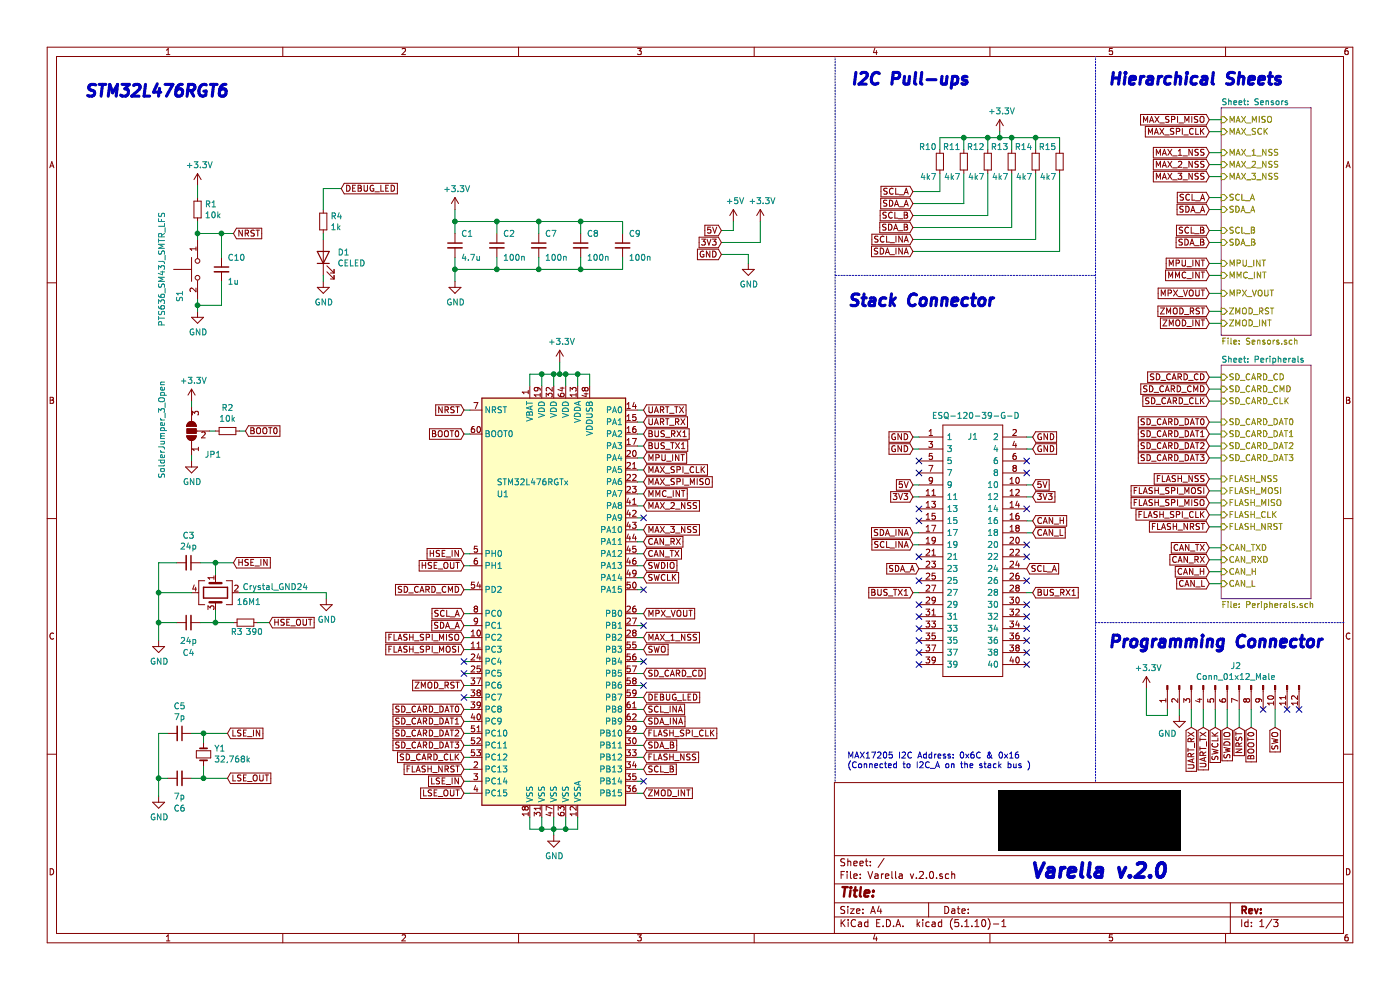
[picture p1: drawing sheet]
EESchema Schematic File Version 4
EELAYER 30 0
EELAYER END
$Descr A4 11693 8268
encoding utf-8
Sheet 1 3
Title ""
Date ""
Rev ""
Comp ""
Comment1 ""
Comment2 ""
Comment3 ""
Comment4 ""
$EndDescr
Text GLabel 8625 3650 2    50   Input ~ 0
GND
Text GLabel 8625 3750 2    50   Input ~ 0
GND
Text GLabel 8625 4950 2    50   Input ~ 0
BUS_RX1
Text GLabel 8625 4450 2    50   Input ~ 0
CAN_L
Text GLabel 8625 4350 2    50   Input ~ 0
CAN_H
Text GLabel 8625 4150 2    50   Input ~ 0
3V3
Text GLabel 8625 4050 2    50   Input ~ 0
5V
Wire Wire Line
	8575 3650 8625 3650
Wire Wire Line
	8575 3750 8625 3750
Wire Wire Line
	8575 4050 8625 4050
Wire Wire Line
	8575 4150 8625 4150
Wire Wire Line
	8575 4350 8625 4350
Wire Wire Line
	8575 4450 8625 4450
Wire Wire Line
	8575 4950 8625 4950
$Comp
L archive:MCU_ST_STM32L4_STM32L476RGTx U1
U 1 1
P 4625 5025
F 0 "U1" H 4200 5925 50  0000 C CNN
F 1 "STM32L476RGTx" H 4450 6025 50  0000 C CNN
F 2 "Package_QFP:LQFP-64_10x10mm_P0.5mm" H 4025 3325 50  0001 R CNN
F 3 "http://www.st.com/st-web-ui/static/active/en/resource/technical/document/datasheet/DM00108832.pdf" H 4625 5025 50  0001 C CNN
	1    4625 5025
	1    0    0    -1  
$EndComp
$Comp
L archive:power_+3.3V #PWR0101
U 1 1
P 4675 3025
F 0 "#PWR0101" H 4675 2875 50  0001 C CNN
F 1 "+3.3V" H 4690 3198 50  0000 C CNN
F 2 "" H 4675 3025 50  0001 C CNN
F 3 "" H 4675 3025 50  0001 C CNN
	1    4675 3025
	1    0    0    -1  
$EndComp
$Comp
L archive:power_GND #PWR0102
U 1 1
P 4625 6975
F 0 "#PWR0102" H 4625 6725 50  0001 C CNN
F 1 "GND" H 4630 6802 50  0000 C CNN
F 2 "" H 4625 6975 50  0001 C CNN
F 3 "" H 4625 6975 50  0001 C CNN
	1    4625 6975
	1    0    0    -1  
$EndComp
Wire Wire Line
	4625 6975 4625 6925
Wire Wire Line
	4525 6825 4525 6925
Wire Wire Line
	4525 6925 4625 6925
Connection ~ 4625 6925
Wire Wire Line
	4625 6925 4625 6825
Wire Wire Line
	4625 6925 4725 6925
Wire Wire Line
	4725 6925 4725 6825
Wire Wire Line
	4725 6925 4825 6925
Wire Wire Line
	4825 6925 4825 6825
Connection ~ 4725 6925
Wire Wire Line
	4525 6925 4425 6925
Wire Wire Line
	4425 6925 4425 6825
Connection ~ 4525 6925
$Comp
L archive:Device_C_Small C2
U 1 1
P 4150 2050
F 0 "C2" H 4200 2150 50  0000 L CNN
F 1 "100n" H 4200 1950 50  0000 L CNN
F 2 "Capacitor_SMD:C_0805_2012Metric" H 4150 2050 50  0001 C CNN
F 3 "~" H 4150 2050 50  0001 C CNN
	1    4150 2050
	1    0    0    -1  
$EndComp
$Comp
L archive:Device_C_Small C7
U 1 1
P 4500 2050
F 0 "C7" H 4550 2150 50  0000 L CNN
F 1 "100n" H 4550 1950 50  0000 L CNN
F 2 "Capacitor_SMD:C_0805_2012Metric" H 4500 2050 50  0001 C CNN
F 3 "~" H 4500 2050 50  0001 C CNN
	1    4500 2050
	1    0    0    -1  
$EndComp
$Comp
L archive:Device_C_Small C8
U 1 1
P 4850 2050
F 0 "C8" H 4900 2150 50  0000 L CNN
F 1 "100n" H 4900 1950 50  0000 L CNN
F 2 "Capacitor_SMD:C_0805_2012Metric" H 4850 2050 50  0001 C CNN
F 3 "~" H 4850 2050 50  0001 C CNN
	1    4850 2050
	1    0    0    -1  
$EndComp
$Comp
L archive:Device_C_Small C9
U 1 1
P 5200 2050
F 0 "C9" H 5250 2150 50  0000 L CNN
F 1 "100n" H 5250 1950 50  0000 L CNN
F 2 "Capacitor_SMD:C_0805_2012Metric" H 5200 2050 50  0001 C CNN
F 3 "~" H 5200 2050 50  0001 C CNN
	1    5200 2050
	1    0    0    -1  
$EndComp
$Comp
L archive:Device_C_Small C1
U 1 1
P 3800 2050
F 0 "C1" H 3850 2150 50  0000 L CNN
F 1 "4.7u" H 3850 1950 50  0000 L CNN
F 2 "Capacitor_SMD:C_0805_2012Metric" H 3800 2050 50  0001 C CNN
F 3 "~" H 3800 2050 50  0001 C CNN
	1    3800 2050
	1    0    0    -1  
$EndComp
Wire Wire Line
	3800 1950 3800 1850
Wire Wire Line
	3800 1850 4150 1850
Wire Wire Line
	5200 1850 5200 1950
Wire Wire Line
	4850 1950 4850 1850
Connection ~ 4850 1850
Wire Wire Line
	4850 1850 5200 1850
Wire Wire Line
	4500 1950 4500 1850
Connection ~ 4500 1850
Wire Wire Line
	4500 1850 4850 1850
Wire Wire Line
	4150 1950 4150 1850
Connection ~ 4150 1850
Wire Wire Line
	4150 1850 4500 1850
Wire Wire Line
	3800 2150 3800 2250
Wire Wire Line
	3800 2250 4150 2250
Wire Wire Line
	5200 2250 5200 2150
Wire Wire Line
	4850 2150 4850 2250
Connection ~ 4850 2250
Wire Wire Line
	4850 2250 5200 2250
Wire Wire Line
	4500 2150 4500 2250
Connection ~ 4500 2250
Wire Wire Line
	4500 2250 4850 2250
Wire Wire Line
	4150 2150 4150 2250
Connection ~ 4150 2250
Wire Wire Line
	4150 2250 4500 2250
$Comp
L archive:power_+3.3V #PWR0103
U 1 1
P 3800 1750
F 0 "#PWR0103" H 3800 1600 50  0001 C CNN
F 1 "+3.3V" H 3815 1923 50  0000 C CNN
F 2 "" H 3800 1750 50  0001 C CNN
F 3 "" H 3800 1750 50  0001 C CNN
	1    3800 1750
	1    0    0    -1  
$EndComp
Wire Wire Line
	3800 1750 3800 1850
Connection ~ 3800 1850
$Comp
L archive:power_GND #PWR0104
U 1 1
P 3800 2350
F 0 "#PWR0104" H 3800 2100 50  0001 C CNN
F 1 "GND" H 3805 2177 50  0000 C CNN
F 2 "" H 3800 2350 50  0001 C CNN
F 3 "" H 3800 2350 50  0001 C CNN
	1    3800 2350
	1    0    0    -1  
$EndComp
Wire Wire Line
	3800 2350 3800 2250
Connection ~ 3800 2250
$Comp
L archive:Device_R_Small R2
U 1 1
P 1900 3600
F 0 "R2" V 1704 3600 50  0000 C CNN
F 1 "10k" V 1795 3600 50  0000 C CNN
F 2 "Resistor_SMD:R_0805_2012Metric" H 1900 3600 50  0001 C CNN
F 3 "~" H 1900 3600 50  0001 C CNN
	1    1900 3600
	0    1    1    0   
$EndComp
Text GLabel 3875 3625 0    50   Input ~ 0
BOOT0
Wire Wire Line
	3875 3625 3925 3625
Text GLabel 2050 3600 2    50   Input ~ 0
BOOT0
Wire Wire Line
	2050 3600 2000 3600
$Comp
L archive:Jumper_SolderJumper_3_Open JP1
U 1 1
P 1600 3600
F 0 "JP1" V 1400 3350 50  0000 L CNN
F 1 "SolderJumper_3_Open" H 1200 3850 50  0000 L CNN
F 2 "Jumper:SolderJumper-3_P1.3mm_Open_RoundedPad1.0x1.5mm_NumberLabels" H 1600 3600 50  0001 C CNN
F 3 "~" H 1600 3600 50  0001 C CNN
	1    1600 3600
	0    -1   -1   0   
$EndComp
Wire Wire Line
	1750 3600 1800 3600
$Comp
L archive:power_+3.3V #PWR0105
U 1 1
P 1600 3350
F 0 "#PWR0105" H 1600 3200 50  0001 C CNN
F 1 "+3.3V" H 1615 3523 50  0000 C CNN
F 2 "" H 1600 3350 50  0001 C CNN
F 3 "" H 1600 3350 50  0001 C CNN
	1    1600 3350
	1    0    0    -1  
$EndComp
Wire Wire Line
	1600 3350 1600 3400
$Comp
L archive:power_GND #PWR0106
U 1 1
P 1600 3850
F 0 "#PWR0106" H 1600 3600 50  0001 C CNN
F 1 "GND" H 1605 3677 50  0000 C CNN
F 2 "" H 1600 3850 50  0001 C CNN
F 3 "" H 1600 3850 50  0001 C CNN
	1    1600 3850
	1    0    0    -1  
$EndComp
Wire Wire Line
	1600 3850 1600 3800
$Comp
L archive:Device_Crystal_GND24 16M1
U 1 1
P 1800 4950
F 0 "16M1" V 1875 5125 50  0000 L CNN
F 1 "Crystal_GND24" V 1750 5175 50  0000 L CNN
F 2 "Zenith_Homemade_Components:Crystal_SMD_5032-4Pin_5.0x3.2mm_Hand_Soldering" H 1800 4950 50  0001 C CNN
F 3 "~" H 1800 4950 50  0001 C CNN
	1    1800 4950
	0    1    1    0   
$EndComp
$Comp
L archive:power_GND #PWR0107
U 1 1
P 2725 5000
F 0 "#PWR0107" H 2725 4750 50  0001 C CNN
F 1 "GND" H 2730 4827 50  0000 C CNN
F 2 "" H 2725 5000 50  0001 C CNN
F 3 "" H 2725 5000 50  0001 C CNN
	1    2725 5000
	1    0    0    -1  
$EndComp
$Comp
L archive:power_GND #PWR0108
U 1 1
P 1325 5350
F 0 "#PWR0108" H 1325 5100 50  0001 C CNN
F 1 "GND" H 1330 5177 50  0000 C CNN
F 2 "" H 1325 5350 50  0001 C CNN
F 3 "" H 1325 5350 50  0001 C CNN
	1    1325 5350
	1    0    0    -1  
$EndComp
Wire Wire Line
	1325 5350 1325 5200
Wire Wire Line
	1325 4950 1600 4950
Wire Wire Line
	2000 4950 2725 4950
Wire Wire Line
	2725 4950 2725 5000
$Comp
L archive:Device_C_Small C3
U 1 1
P 1575 4700
F 0 "C3" V 1346 4700 50  0000 C CNN
F 1 "24p" V 1437 4700 50  0000 C CNN
F 2 "Capacitor_SMD:C_0805_2012Metric" H 1575 4700 50  0001 C CNN
F 3 "~" H 1575 4700 50  0001 C CNN
	1    1575 4700
	0    1    1    0   
$EndComp
Wire Wire Line
	1475 4700 1325 4700
Wire Wire Line
	1325 4700 1325 4950
Connection ~ 1325 4950
Wire Wire Line
	1675 4700 1800 4700
Wire Wire Line
	1800 4700 1800 4800
$Comp
L archive:Device_C_Small C4
U 1 1
P 1575 5200
F 0 "C4" V 1825 5200 50  0000 C CNN
F 1 "24p" V 1725 5200 50  0000 C CNN
F 2 "Capacitor_SMD:C_0805_2012Metric" H 1575 5200 50  0001 C CNN
F 3 "~" H 1575 5200 50  0001 C CNN
	1    1575 5200
	0    -1   1    0   
$EndComp
Wire Wire Line
	1475 5200 1325 5200
Connection ~ 1325 5200
Wire Wire Line
	1325 5200 1325 4950
Wire Wire Line
	1675 5200 1800 5200
Wire Wire Line
	1800 5200 1800 5100
Text GLabel 1950 4700 2    50   Input ~ 0
HSE_IN
Wire Wire Line
	1950 4700 1800 4700
Connection ~ 1800 4700
Text GLabel 2250 5200 2    50   Input ~ 0
HSE_OUT
Text GLabel 3875 4625 0    50   Input ~ 0
HSE_IN
Text GLabel 3875 4725 0    50   Input ~ 0
HSE_OUT
Wire Wire Line
	3875 4625 3925 4625
Wire Wire Line
	3925 4725 3875 4725
$Comp
L archive:power_GND #PWR0110
U 1 1
P 1325 6650
F 0 "#PWR0110" H 1325 6400 50  0001 C CNN
F 1 "GND" H 1330 6477 50  0000 C CNN
F 2 "" H 1325 6650 50  0001 C CNN
F 3 "" H 1325 6650 50  0001 C CNN
	1    1325 6650
	1    0    0    -1  
$EndComp
Wire Wire Line
	1325 6650 1325 6500
$Comp
L archive:Device_C_Small C5
U 1 1
P 1500 6125
F 0 "C5" V 1271 6125 50  0000 C CNN
F 1 "7p" V 1362 6125 50  0000 C CNN
F 2 "Capacitor_SMD:C_0805_2012Metric" H 1500 6125 50  0001 C CNN
F 3 "~" H 1500 6125 50  0001 C CNN
	1    1500 6125
	0    1    1    0   
$EndComp
Wire Wire Line
	1400 6125 1325 6125
$Comp
L archive:Device_C_Small C6
U 1 1
P 1500 6500
F 0 "C6" V 1750 6500 50  0000 C CNN
F 1 "7p" V 1650 6500 50  0000 C CNN
F 2 "Capacitor_SMD:C_0805_2012Metric" H 1500 6500 50  0001 C CNN
F 3 "~" H 1500 6500 50  0001 C CNN
	1    1500 6500
	0    -1   1    0   
$EndComp
Wire Wire Line
	1400 6500 1325 6500
Connection ~ 1325 6500
Text GLabel 1900 6125 2    50   Input ~ 0
LSE_IN
Text GLabel 1900 6500 2    50   Input ~ 0
LSE_OUT
Text GLabel 3875 6525 0    50   Input ~ 0
LSE_IN
Text GLabel 3875 6625 0    50   Input ~ 0
LSE_OUT
Wire Wire Line
	3875 6625 3925 6625
Wire Wire Line
	3925 6525 3875 6525
$Comp
L archive:power_+3.3V #PWR0111
U 1 1
P 9575 5750
F 0 "#PWR0111" H 9575 5600 50  0001 C CNN
F 1 "+3.3V" H 9590 5923 50  0000 C CNN
F 2 "" H 9575 5750 50  0001 C CNN
F 3 "" H 9575 5750 50  0001 C CNN
	1    9575 5750
	1    0    0    -1  
$EndComp
Wire Wire Line
	9575 5750 9575 5975
Wire Wire Line
	9575 5975 9750 5975
Wire Wire Line
	9750 5975 9750 5925
$Comp
L archive:power_GND #PWR0112
U 1 1
P 9850 5975
F 0 "#PWR0112" H 9850 5725 50  0001 C CNN
F 1 "GND" H 9750 5825 50  0000 C CNN
F 2 "" H 9850 5975 50  0001 C CNN
F 3 "" H 9850 5975 50  0001 C CNN
	1    9850 5975
	1    0    0    -1  
$EndComp
Wire Wire Line
	9850 5975 9850 5925
Text GLabel 9950 6075 3    50   Input ~ 0
UART_RX
Wire Wire Line
	9950 6075 9950 5925
Text GLabel 10050 6075 3    50   Input ~ 0
UART_TX
Text GLabel 10150 6075 3    50   Input ~ 0
SWCLK
Text GLabel 10250 6075 3    50   Input ~ 0
SWDIO
Wire Wire Line
	10050 6075 10050 5925
Text GLabel 10350 6075 3    50   Input ~ 0
NRST
Text GLabel 10450 6075 3    50   Input ~ 0
BOOT0
Wire Wire Line
	10150 6075 10150 5925
Wire Wire Line
	10250 5925 10250 6075
Wire Wire Line
	10350 6075 10350 5925
Wire Wire Line
	10450 5925 10450 6075
Text GLabel 10650 6075 3    50   Input ~ 0
SWO
Wire Wire Line
	10650 6075 10650 5925
$Comp
L archive:power_GND #PWR0113
U 1 1
P 1650 2600
F 0 "#PWR0113" H 1650 2350 50  0001 C CNN
F 1 "GND" H 1655 2427 50  0000 C CNN
F 2 "" H 1650 2600 50  0001 C CNN
F 3 "" H 1650 2600 50  0001 C CNN
	1    1650 2600
	1    0    0    -1  
$EndComp
$Comp
L archive:Device_R_Small R1
U 1 1
P 1650 1750
F 0 "R1" H 1709 1796 50  0000 L CNN
F 1 "10k" H 1709 1705 50  0000 L CNN
F 2 "Resistor_SMD:R_0805_2012Metric" H 1650 1750 50  0001 C CNN
F 3 "~" H 1650 1750 50  0001 C CNN
	1    1650 1750
	1    0    0    -1  
$EndComp
$Comp
L archive:power_+3.3V #PWR0114
U 1 1
P 1650 1550
F 0 "#PWR0114" H 1650 1400 50  0001 C CNN
F 1 "+3.3V" H 1665 1723 50  0000 C CNN
F 2 "" H 1650 1550 50  0001 C CNN
F 3 "" H 1650 1550 50  0001 C CNN
	1    1650 1550
	1    0    0    -1  
$EndComp
Wire Wire Line
	1650 1550 1650 1650
Wire Wire Line
	1650 1850 1650 1950
$Comp
L archive:Device_C_Small C10
U 1 1
P 1850 2250
F 0 "C10" H 1900 2350 50  0000 L CNN
F 1 "1u" H 1900 2150 50  0000 L CNN
F 2 "Capacitor_SMD:C_0805_2012Metric" H 1850 2250 50  0001 C CNN
F 3 "~" H 1850 2250 50  0001 C CNN
	1    1850 2250
	1    0    0    -1  
$EndComp
Wire Wire Line
	1850 2150 1850 1950
Wire Wire Line
	1850 1950 1650 1950
Connection ~ 1650 1950
Wire Wire Line
	1650 1950 1650 2000
Wire Wire Line
	1850 2350 1850 2550
Text GLabel 3875 3425 0    50   Input ~ 0
NRST
Wire Wire Line
	3875 3425 3925 3425
Text GLabel 1950 1950 2    50   Input ~ 0
NRST
Wire Wire Line
	1950 1950 1850 1950
Connection ~ 1850 1950
Wire Wire Line
	1850 2550 1650 2550
Wire Wire Line
	1650 2550 1650 2600
Wire Wire Line
	3875 5325 3925 5325
Wire Wire Line
	3925 5425 3875 5425
Wire Wire Line
	5375 6125 5325 6125
Text GLabel 3875 5325 0    50   Input ~ 0
FLASH_SPI_MISO
Wire Wire Line
	5375 4025 5325 4025
Text GLabel 3875 5425 0    50   Input ~ 0
FLASH_SPI_MOSI
Wire Wire Line
	5375 4125 5325 4125
Text GLabel 5375 6125 2    50   Input ~ 0
FLASH_SPI_CLK
Wire Wire Line
	5375 3925 5325 3925
Wire Wire Line
	5375 3825 5325 3825
Text GLabel 5375 4625 2    50   Input ~ 0
CAN_TX
Text GLabel 5375 4525 2    50   Input ~ 0
CAN_RX
Wire Wire Line
	5375 4525 5325 4525
Wire Wire Line
	5325 4625 5375 4625
Text GLabel 10100 3150 0    50   Input ~ 0
SD_CARD_CD
Text GLabel 10100 3250 0    50   Input ~ 0
SD_CARD_CMD
Text GLabel 10100 3350 0    50   Input ~ 0
SD_CARD_CLK
Text GLabel 10100 3525 0    50   Input ~ 0
SD_CARD_DAT0
Text GLabel 10100 3625 0    50   Input ~ 0
SD_CARD_DAT1
Text GLabel 10100 3725 0    50   Input ~ 0
SD_CARD_DAT2
Text GLabel 10100 3825 0    50   Input ~ 0
SD_CARD_DAT3
Wire Wire Line
	10200 3150 10100 3150
Wire Wire Line
	10200 3250 10100 3250
Wire Wire Line
	10200 3525 10100 3525
Wire Wire Line
	10200 3350 10100 3350
Wire Wire Line
	10200 3625 10100 3625
Wire Wire Line
	10200 3725 10100 3725
Wire Wire Line
	10200 3825 10100 3825
Text GLabel 3875 5925 0    50   Input ~ 0
SD_CARD_DAT0
Text GLabel 3875 6025 0    50   Input ~ 0
SD_CARD_DAT1
Text GLabel 3875 6125 0    50   Input ~ 0
SD_CARD_DAT2
Text GLabel 3875 6225 0    50   Input ~ 0
SD_CARD_DAT3
Wire Wire Line
	3875 5925 3925 5925
Wire Wire Line
	3875 6025 3925 6025
Wire Wire Line
	3875 6125 3925 6125
Wire Wire Line
	3875 6225 3925 6225
Text GLabel 3875 4925 0    50   Input ~ 0
SD_CARD_CMD
Text GLabel 3875 6325 0    50   Input ~ 0
SD_CARD_CLK
Wire Wire Line
	3875 6325 3925 6325
Wire Wire Line
	3875 4925 3925 4925
$Comp
L archive:Device_LED D1
U 1 1
P 2700 2150
F 0 "D1" V 2739 2032 50  0000 R CNN
F 1 "CELED" V 2648 2032 50  0000 R CNN
F 2 "LED_SMD:LED_0805_2012Metric" H 2700 2150 50  0001 C CNN
F 3 "~" H 2700 2150 50  0001 C CNN
	1    2700 2150
	0    -1   -1   0   
$EndComp
$Comp
L archive:power_GND #PWR0109
U 1 1
P 2700 2350
F 0 "#PWR0109" H 2700 2100 50  0001 C CNN
F 1 "GND" H 2705 2177 50  0000 C CNN
F 2 "" H 2700 2350 50  0001 C CNN
F 3 "" H 2700 2350 50  0001 C CNN
	1    2700 2350
	1    0    0    -1  
$EndComp
Wire Wire Line
	2700 2300 2700 2350
$Comp
L archive:Device_R_Small R4
U 1 1
P 2700 1850
F 0 "R4" H 2759 1896 50  0000 L CNN
F 1 "1k" H 2759 1805 50  0000 L CNN
F 2 "Resistor_SMD:R_0805_2012Metric" H 2700 1850 50  0001 C CNN
F 3 "~" H 2700 1850 50  0001 C CNN
	1    2700 1850
	1    0    0    -1  
$EndComp
Wire Wire Line
	2700 1950 2700 2000
Text GLabel 2850 1575 2    50   Input ~ 0
DEBUG_LED
Wire Wire Line
	5375 3725 5325 3725
Wire Wire Line
	5375 3625 5325 3625
Wire Wire Line
	3875 5625 3925 5625
Wire Wire Line
	3875 5525 3925 5525
Text GLabel 5375 3725 2    50   Input ~ 0
BUS_TX1
Text GLabel 5375 3625 2    50   Input ~ 0
BUS_RX1
Wire Wire Line
	5375 4325 5325 4325
Wire Wire Line
	5325 4425 5375 4425
Wire Wire Line
	4425 3125 4425 3225
Wire Wire Line
	4525 3225 4525 3125
Wire Wire Line
	4425 3125 4525 3125
Connection ~ 4525 3125
Wire Wire Line
	4525 3125 4625 3125
Connection ~ 4625 3125
Wire Wire Line
	4625 3125 4625 3225
Wire Wire Line
	4725 3125 4725 3225
Wire Wire Line
	4725 3125 4825 3125
Wire Wire Line
	4825 3125 4825 3225
Connection ~ 4725 3125
Wire Wire Line
	4825 3125 4925 3125
Wire Wire Line
	4925 3125 4925 3225
Connection ~ 4825 3125
Wire Wire Line
	4625 3125 4675 3125
Wire Wire Line
	4675 3025 4675 3125
Connection ~ 4675 3125
Wire Wire Line
	4675 3125 4725 3125
Text GLabel 6025 2025 0    50   Input ~ 0
3V3
Text GLabel 6025 1925 0    50   Input ~ 0
5V
Text GLabel 6025 2125 0    50   Input ~ 0
GND
$Comp
L archive:power_+5V #PWR0116
U 1 1
P 6125 1850
F 0 "#PWR0116" H 6125 1700 50  0001 C CNN
F 1 "+5V" H 6140 2023 50  0000 C CNN
F 2 "" H 6125 1850 50  0001 C CNN
F 3 "" H 6125 1850 50  0001 C CNN
	1    6125 1850
	1    0    0    -1  
$EndComp
$Comp
L archive:power_+3.3V #PWR0117
U 1 1
P 6350 1850
F 0 "#PWR0117" H 6350 1700 50  0001 C CNN
F 1 "+3.3V" H 6365 2023 50  0000 C CNN
F 2 "" H 6350 1850 50  0001 C CNN
F 3 "" H 6350 1850 50  0001 C CNN
	1    6350 1850
	1    0    0    -1  
$EndComp
$Comp
L archive:power_GND #PWR0118
U 1 1
P 6250 2200
F 0 "#PWR0118" H 6250 1950 50  0001 C CNN
F 1 "GND" H 6255 2027 50  0000 C CNN
F 2 "" H 6250 2200 50  0001 C CNN
F 3 "" H 6250 2200 50  0001 C CNN
	1    6250 2200
	1    0    0    -1  
$EndComp
Wire Wire Line
	6250 2200 6250 2125
Wire Wire Line
	6250 2125 6025 2125
Wire Wire Line
	6025 1925 6125 1925
Wire Wire Line
	6125 1925 6125 1850
Wire Wire Line
	6025 2025 6350 2025
Wire Wire Line
	6350 2025 6350 1850
Wire Wire Line
	5375 3425 5325 3425
Wire Wire Line
	5325 3525 5375 3525
Wire Wire Line
	10100 4100 10200 4100
Wire Wire Line
	10100 4200 10200 4200
Wire Wire Line
	10100 4300 10200 4300
Text GLabel 10100 4000 0    50   Input ~ 0
FLASH_NSS
Wire Wire Line
	10100 4000 10200 4000
Text GLabel 10100 4400 0    50   Input ~ 0
FLASH_NRST
Wire Wire Line
	10200 4400 10100 4400
Text GLabel 5375 4825 2    50   Input ~ 0
SWCLK
Wire Wire Line
	5375 4825 5325 4825
Text GLabel 5375 4725 2    50   Input ~ 0
SWDIO
Wire Wire Line
	5375 4725 5325 4725
Text GLabel 5375 5625 2    50   Input ~ 0
SD_CARD_CD
Text GLabel 5375 6325 2    50   Input ~ 0
FLASH_NSS
Text GLabel 3875 6425 0    50   Input ~ 0
FLASH_NRST
Wire Wire Line
	5375 6325 5325 6325
Wire Wire Line
	5375 6225 5325 6225
Wire Wire Line
	5325 5625 5375 5625
Wire Wire Line
	5325 5725 5375 5725
Wire Wire Line
	5325 5825 5375 5825
Wire Wire Line
	5325 5925 5375 5925
Wire Wire Line
	5325 6025 5375 6025
Wire Wire Line
	3875 6425 3925 6425
Wire Wire Line
	3875 5225 3925 5225
Wire Wire Line
	3875 5125 3925 5125
Wire Wire Line
	5325 6425 5375 6425
Wire Wire Line
	5325 6525 5375 6525
Wire Wire Line
	5325 6625 5375 6625
Wire Wire Line
	5325 5125 5375 5125
Wire Wire Line
	5325 5225 5375 5225
Wire Wire Line
	5325 5325 5375 5325
Wire Wire Line
	5325 4925 5375 4925
Wire Wire Line
	3875 5725 3925 5725
Wire Wire Line
	3875 5825 3925 5825
Text GLabel 5375 5425 2    50   Input ~ 0
SWO
Wire Wire Line
	5375 5425 5325 5425
Wire Wire Line
	5375 5525 5325 5525
Wire Wire Line
	5375 4225 5325 4225
$Comp
L archive:Device_R_Small R3
U 1 1
P 2050 5200
F 0 "R3" V 2125 5075 50  0000 L CNN
F 1 "390" V 2125 5200 50  0000 L CNN
F 2 "Resistor_SMD:R_0805_2012Metric" H 2050 5200 50  0001 C CNN
F 3 "~" H 2050 5200 50  0001 C CNN
	1    2050 5200
	0    1    1    0   
$EndComp
Wire Wire Line
	2150 5200 2250 5200
Wire Wire Line
	1950 5200 1800 5200
Connection ~ 1800 5200
Text GLabel 10100 4200 0    50   Input ~ 0
FLASH_SPI_MISO
Text GLabel 10100 4100 0    50   Input ~ 0
FLASH_SPI_MOSI
Text GLabel 10100 4300 0    50   Input ~ 0
FLASH_SPI_CLK
Text GLabel 5375 5825 2    50   Input ~ 0
DEBUG_LED
Wire Wire Line
	1325 6125 1325 6500
Wire Wire Line
	1600 6125 1700 6125
Wire Wire Line
	1600 6500 1700 6500
$Comp
L archive:Device_Crystal_Small Y1
U 1 1
P 1700 6300
F 0 "Y1" V 1746 6212 50  0000 R CNN
F 1 "32,768k" V 1655 6212 50  0000 R CNN
F 2 "Crystal:Crystal_SMD_3215-2Pin_3.2x1.5mm" H 1700 6300 50  0001 C CNN
F 3 "~" H 1700 6300 50  0001 C CNN
	1    1700 6300
	0    -1   -1   0   
$EndComp
Wire Wire Line
	1700 6200 1700 6125
Connection ~ 1700 6125
Wire Wire Line
	1700 6125 1900 6125
Wire Wire Line
	1700 6400 1700 6500
Connection ~ 1700 6500
Wire Wire Line
	1700 6500 1900 6500
Wire Wire Line
	2700 1750 2700 1575
Wire Wire Line
	2700 1575 2850 1575
Wire Notes Line
	9150 6525 9150 475 
Wire Notes Line
	6975 6525 6975 475 
Wire Notes Line
	6975 2300 9150 2300
Text Notes 9250 5425 0    98   Italic 20
Programming Connector
Text Notes 7075 2575 0    98   Italic 20
Stack Connector
Text Notes 9250 725  0    98   Italic 20
Hierarchical Sheets
Text Notes 8600 7350 0    118  Italic 24
Varella v.2.0
Text Notes 700  825  0    98   Italic 20
STM32L476RGT6
Wire Wire Line
	7625 4950 7675 4950
Wire Wire Line
	7625 4550 7675 4550
Wire Wire Line
	7625 4450 7675 4450
Wire Wire Line
	7625 4150 7675 4150
Wire Wire Line
	7625 4050 7675 4050
Wire Wire Line
	7625 3750 7675 3750
Wire Wire Line
	7625 3650 7675 3650
Text GLabel 7625 4950 0    50   Input ~ 0
BUS_TX1
Text GLabel 7625 4150 0    50   Input ~ 0
3V3
Text GLabel 7625 4050 0    50   Input ~ 0
5V
Text GLabel 7625 3750 0    50   Input ~ 0
GND
Text GLabel 7625 3650 0    50   Input ~ 0
GND
$Comp
L archive:SamacSys_Parts_ESQ-120-39-G-D J1
U 1 1
P 7675 5550
F 0 "J1" H 8125 3650 50  0000 C CNN
F 1 "ESQ-120-39-G-D" H 8150 3475 50  0000 C CNN
F 2 "SamacSys_Parts:ESQ-120-Y-X-D" H 8425 5650 50  0001 L CNN
F 3 "http://suddendocs.samtec.com/prints/esq-1xx-xx-x-x-xxx-xx-x-xx-mkt.pdf" H 8425 5550 50  0001 L CNN
F 4 "40 Position, Elevated Socket Strip, 0.100&quot; Pitch" H 8425 5450 50  0001 L CNN "Description"
F 5 "" H 8425 5350 50  0001 L CNN "Height"
F 6 "200-ESQ12039GD" H 8425 5250 50  0001 L CNN "Mouser Part Number"
F 7 "https://www.mouser.co.uk/ProductDetail/Samtec/ESQ-120-39-G-D?qs=FESYatJ8odKQoQHulXlnvA%3D%3D" H 8425 5150 50  0001 L CNN "Mouser Price/Stock"
F 8 "SAMTEC" H 8425 5050 50  0001 L CNN "Manufacturer_Name"
F 9 "ESQ-120-39-G-D" H 8425 4950 50  0001 L CNN "Manufacturer_Part_Number"
	1    7675 5550
	1    0    0    1   
$EndComp
NoConn ~ 10550 5925
NoConn ~ 7675 3950
NoConn ~ 7675 4250
NoConn ~ 7675 4350
NoConn ~ 8575 3950
NoConn ~ 8575 4250
NoConn ~ 8575 4550
NoConn ~ 8575 4650
NoConn ~ 8575 5050
NoConn ~ 8575 5150
NoConn ~ 8575 5250
NoConn ~ 8575 5350
NoConn ~ 8575 5450
NoConn ~ 8575 5550
NoConn ~ 7675 5550
NoConn ~ 7675 5450
NoConn ~ 7675 5350
NoConn ~ 7675 5250
NoConn ~ 7675 5150
NoConn ~ 7675 5050
NoConn ~ 7675 4650
Text GLabel 10100 4575 0    50   Input ~ 0
CAN_TX
Wire Wire Line
	10100 4575 10200 4575
Text GLabel 10100 4675 0    50   Input ~ 0
CAN_RX
Wire Wire Line
	10100 4675 10200 4675
Text GLabel 10100 4775 0    50   Input ~ 0
CAN_H
Wire Wire Line
	10100 4775 10200 4775
Text GLabel 10100 4875 0    50   Input ~ 0
CAN_L
Wire Wire Line
	10100 4875 10200 4875
$Comp
L archive:SamacSys_Parts_PTS636_SM43J_SMTR_LFS S1
U 1 1
P 1200 2250
F 0 "S1" V 1500 2025 50  0000 C CNN
F 1 "PTS636_SM43J_SMTR_LFS" V 1350 2250 50  0000 C CNN
F 2 "SamacSys_Parts:PTS636SM43JSMTRLFS" H 1950 2350 50  0001 L CNN
F 3 "https://componentsearchengine.com/Datasheets/1/PTS636 SM43J SMTR LFS.pdf" H 1950 2250 50  0001 L CNN
F 4 "Tactile Switches Tact 50mA 12VDC, 6.0x3.5, 4.3mm H, 180gf, J leads, No ground pin, Black Actuator" H 1950 2150 50  0001 L CNN "Description"
F 5 "4.3" H 1950 2050 50  0001 L CNN "Height"
F 6 "611-PTS636SM43JSMTRL" H 1950 1950 50  0001 L CNN "Mouser Part Number"
F 7 "https://www.mouser.co.uk/ProductDetail/CK/PTS636-SM43J-SMTR-LFS?qs=vLWxofP3U2wboJ6ciMafNg%3D%3D" H 1950 1850 50  0001 L CNN "Mouser Price/Stock"
F 8 "C & K COMPONENTS" H 1950 1750 50  0001 L CNN "Manufacturer_Name"
F 9 "PTS636 SM43J SMTR LFS" H 1950 1650 50  0001 L CNN "Manufacturer_Part_Number"
	1    1200 2250
	1    0    0    -1  
$EndComp
Wire Wire Line
	1650 2500 1650 2550
Connection ~ 1650 2550
Text GLabel 5375 3425 2    50   Input ~ 0
UART_TX
Text GLabel 5375 3525 2    50   Input ~ 0
UART_RX
$Comp
L archive:Connector_Conn_01x12_Male J2
U 1 1
P 10250 5725
F 0 "J2" V 10085 5653 50  0000 C CNN
F 1 "Conn_01x12_Male" V 10176 5653 50  0000 C CNN
F 2 "SamacSys_Parts:532611071" H 10250 5725 50  0001 C CNN
F 3 "~" H 10250 5725 50  0001 C CNN
	1    10250 5725
	0    -1   1    0   
$EndComp
NoConn ~ 10750 5925
NoConn ~ 10850 5925
$Sheet
S 10200 3050 750  1950
U 616CD593
F0 "Peripherals" 50
F1 "Peripherals.sch" 50
F2 "SD_CARD_DAT2" I L 10200 3725 50 
F3 "SD_CARD_DAT3" I L 10200 3825 50 
F4 "SD_CARD_CMD" I L 10200 3250 50 
F5 "SD_CARD_CLK" I L 10200 3350 50 
F6 "SD_CARD_DAT0" I L 10200 3525 50 
F7 "SD_CARD_DAT1" I L 10200 3625 50 
F8 "SD_CARD_CD" I L 10200 3150 50 
F9 "FLASH_NSS" I L 10200 4000 50 
F10 "FLASH_MISO" I L 10200 4200 50 
F11 "FLASH_MOSI" I L 10200 4100 50 
F12 "FLASH_CLK" I L 10200 4300 50 
F13 "FLASH_NRST" I L 10200 4400 50 
F14 "CAN_TXD" I L 10200 4575 50 
F15 "CAN_RXD" I L 10200 4675 50 
F16 "CAN_H" I L 10200 4775 50 
F17 "CAN_L" I L 10200 4875 50 
$EndSheet
$Sheet
S 10200 900  750  1900
U 616E7D0F
F0 "Sensors" 50
F1 "Sensors.sch" 50
F2 "MAX_SCK" I L 10200 1100 50 
F3 "MAX_MISO" I L 10200 1000 50 
F4 "MAX_1_NSS" I L 10200 1275 50 
F5 "MAX_2_NSS" I L 10200 1375 50 
F6 "MAX_3_NSS" I L 10200 1475 50 
F7 "SCL_A" I L 10200 1650 50 
F8 "SDA_A" I L 10200 1750 50 
F9 "SCL_B" I L 10200 1925 50 
F10 "SDA_B" I L 10200 2025 50 
F11 "MPU_INT" I L 10200 2200 50 
F12 "MPX_VOUT" I L 10200 2450 50 
F13 "MMC_INT" I L 10200 2300 50 
F14 "ZMOD_RST" I L 10200 2600 50 
F15 "ZMOD_INT" I L 10200 2700 50 
$EndSheet
Text GLabel 10100 1000 0    50   Input ~ 0
MAX_SPI_MISO
Text GLabel 10100 1100 0    50   Input ~ 0
MAX_SPI_CLK
Wire Wire Line
	10100 1000 10200 1000
Wire Wire Line
	10200 1100 10100 1100
Text GLabel 10100 1275 0    50   Input ~ 0
MAX_1_NSS
Text GLabel 10100 1375 0    50   Input ~ 0
MAX_2_NSS
Text GLabel 10100 1475 0    50   Input ~ 0
MAX_3_NSS
Wire Wire Line
	10100 1275 10200 1275
Wire Wire Line
	10200 1375 10100 1375
Wire Wire Line
	10100 1475 10200 1475
Text GLabel 10100 1650 0    50   Input ~ 0
SCL_A
Text GLabel 10100 1750 0    50   Input ~ 0
SDA_A
Wire Wire Line
	10100 1650 10200 1650
Wire Wire Line
	10100 1750 10200 1750
Text GLabel 10100 1925 0    50   Input ~ 0
SCL_B
Text GLabel 10100 2025 0    50   Input ~ 0
SDA_B
Wire Wire Line
	10100 1925 10200 1925
Wire Wire Line
	10100 2025 10200 2025
Text GLabel 10100 2200 0    50   Input ~ 0
MPU_INT
Text GLabel 10100 2300 0    50   Input ~ 0
MMC_INT
Text GLabel 10100 2450 0    50   Input ~ 0
MPX_VOUT
Wire Wire Line
	10100 2450 10200 2450
Wire Wire Line
	10100 2300 10200 2300
Wire Wire Line
	10100 2200 10200 2200
Text GLabel 7625 1600 0    50   Input ~ 0
SCL_A
Text GLabel 7625 1700 0    50   Input ~ 0
SDA_A
Text GLabel 7625 1800 0    50   Input ~ 0
SCL_B
Text GLabel 7625 1900 0    50   Input ~ 0
SDA_B
$Comp
L archive:Device_R_Small R15
U 1 1
P 8850 1350
F 0 "R15" H 8875 1475 50  0000 L CNN
F 1 "4k7" H 8875 1225 50  0000 L CNN
F 2 "Resistor_SMD:R_0805_2012Metric" H 8850 1350 50  0001 C CNN
F 3 "~" H 8850 1350 50  0001 C CNN
	1    8850 1350
	-1   0    0    -1  
$EndComp
Text GLabel 7625 2000 0    50   Input ~ 0
SCL_INA
Text GLabel 7625 2100 0    50   Input ~ 0
SDA_INA
$Comp
L archive:Device_R_Small R14
U 1 1
P 8650 1350
F 0 "R14" H 8675 1475 50  0000 L CNN
F 1 "4k7" H 8675 1225 50  0000 L CNN
F 2 "Resistor_SMD:R_0805_2012Metric" H 8650 1350 50  0001 C CNN
F 3 "~" H 8650 1350 50  0001 C CNN
	1    8650 1350
	-1   0    0    -1  
$EndComp
$Comp
L archive:Device_R_Small R13
U 1 1
P 8450 1350
F 0 "R13" H 8475 1475 50  0000 L CNN
F 1 "4k7" H 8475 1225 50  0000 L CNN
F 2 "Resistor_SMD:R_0805_2012Metric" H 8450 1350 50  0001 C CNN
F 3 "~" H 8450 1350 50  0001 C CNN
	1    8450 1350
	-1   0    0    -1  
$EndComp
$Comp
L archive:Device_R_Small R12
U 1 1
P 8250 1350
F 0 "R12" H 8275 1475 50  0000 L CNN
F 1 "4k7" H 8275 1225 50  0000 L CNN
F 2 "Resistor_SMD:R_0805_2012Metric" H 8250 1350 50  0001 C CNN
F 3 "~" H 8250 1350 50  0001 C CNN
	1    8250 1350
	-1   0    0    -1  
$EndComp
$Comp
L archive:Device_R_Small R11
U 1 1
P 8050 1350
F 0 "R11" H 8075 1475 50  0000 L CNN
F 1 "4k7" H 8075 1225 50  0000 L CNN
F 2 "Resistor_SMD:R_0805_2012Metric" H 8050 1350 50  0001 C CNN
F 3 "~" H 8050 1350 50  0001 C CNN
	1    8050 1350
	-1   0    0    -1  
$EndComp
$Comp
L archive:Device_R_Small R10
U 1 1
P 7850 1350
F 0 "R10" H 7875 1475 50  0000 L CNN
F 1 "4k7" H 7875 1225 50  0000 L CNN
F 2 "Resistor_SMD:R_0805_2012Metric" H 7850 1350 50  0001 C CNN
F 3 "~" H 7850 1350 50  0001 C CNN
	1    7850 1350
	-1   0    0    -1  
$EndComp
$Comp
L archive:power_+3.3V #PWR0139
U 1 1
P 8350 1100
F 0 "#PWR0139" H 8350 950 50  0001 C CNN
F 1 "+3.3V" H 8365 1273 50  0000 C CNN
F 2 "" H 8350 1100 50  0001 C CNN
F 3 "" H 8350 1100 50  0001 C CNN
	1    8350 1100
	1    0    0    -1  
$EndComp
Wire Wire Line
	8850 1150 8650 1150
Wire Wire Line
	7850 1150 7850 1250
Wire Wire Line
	8050 1250 8050 1150
Connection ~ 8050 1150
Wire Wire Line
	8050 1150 7850 1150
Wire Wire Line
	8250 1250 8250 1150
Connection ~ 8250 1150
Wire Wire Line
	8250 1150 8050 1150
Wire Wire Line
	8450 1250 8450 1150
Connection ~ 8450 1150
Wire Wire Line
	8450 1150 8350 1150
Wire Wire Line
	8650 1250 8650 1150
Connection ~ 8650 1150
Wire Wire Line
	8650 1150 8450 1150
Wire Wire Line
	7625 1600 7850 1600
Wire Wire Line
	7850 1600 7850 1450
Wire Wire Line
	7625 1700 8050 1700
Wire Wire Line
	8050 1700 8050 1450
Wire Wire Line
	7625 1800 8250 1800
Wire Wire Line
	8250 1800 8250 1450
Wire Wire Line
	7625 1900 8450 1900
Wire Wire Line
	8450 1900 8450 1450
Wire Wire Line
	7625 2000 8650 2000
Wire Wire Line
	8650 2000 8650 1450
Wire Wire Line
	7625 2100 8850 2100
Wire Wire Line
	8850 2100 8850 1450
Wire Wire Line
	8350 1100 8350 1150
Connection ~ 8350 1150
Wire Wire Line
	8350 1150 8250 1150
Wire Wire Line
	8850 1150 8850 1250
Text Notes 7100 725  0    98   Italic 20
I2C Pull-ups
Wire Notes Line
	9150 5200 11225 5200
Text GLabel 5375 4025 2    50   Input ~ 0
MAX_SPI_MISO
Text GLabel 5375 3925 2    50   Input ~ 0
MAX_SPI_CLK
Text GLabel 5375 5325 2    50   Input ~ 0
MAX_1_NSS
Text GLabel 5375 4225 2    50   Input ~ 0
MAX_2_NSS
Text GLabel 5375 4425 2    50   Input ~ 0
MAX_3_NSS
Text GLabel 7625 4550 0    50   Input ~ 0
SCL_INA
Text GLabel 7625 4450 0    50   Input ~ 0
SDA_INA
NoConn ~ 7675 4850
NoConn ~ 8575 4850
Text GLabel 8575 4750 2    50   Input ~ 0
SCL_A
Text GLabel 7675 4750 0    50   Input ~ 0
SDA_A
Text GLabel 3875 5125 0    50   Input ~ 0
SCL_A
Text GLabel 3875 5225 0    50   Input ~ 0
SDA_A
Text GLabel 5375 6425 2    50   Input ~ 0
SCL_B
Text GLabel 5375 6225 2    50   Input ~ 0
SDA_B
Text GLabel 5375 5925 2    50   Input ~ 0
SCL_INA
Text GLabel 5375 6025 2    50   Input ~ 0
SDA_INA
Text GLabel 5375 3825 2    50   Input ~ 0
MPU_INT
Text GLabel 5375 4125 2    50   Input ~ 0
MMC_INT
Text GLabel 5375 5125 2    50   Input ~ 0
MPX_VOUT
NoConn ~ 5375 4325
NoConn ~ 5375 4925
NoConn ~ 5375 5225
NoConn ~ 5375 5525
NoConn ~ 5375 5725
NoConn ~ 3875 5625
NoConn ~ 3875 5825
NoConn ~ 8575 3850
NoConn ~ 7675 3850
Text Notes 7075 6425 0    50   ~ 0
MAX17205 I2C Address: 0x6C & 0x16\n(Connected to I2C_A on the stack bus )
Text GLabel 10100 2600 0    50   Input ~ 0
ZMOD_RST
Text GLabel 10100 2700 0    50   Input ~ 0
ZMOD_INT
Wire Wire Line
	10100 2600 10200 2600
Wire Wire Line
	10100 2700 10200 2700
Text GLabel 3875 5725 0    50   Input ~ 0
ZMOD_RST
Text GLabel 5375 6625 2    50   Input ~ 0
ZMOD_INT
NoConn ~ 5375 6525
NoConn ~ 3875 5525
$EndSCHEMATC
